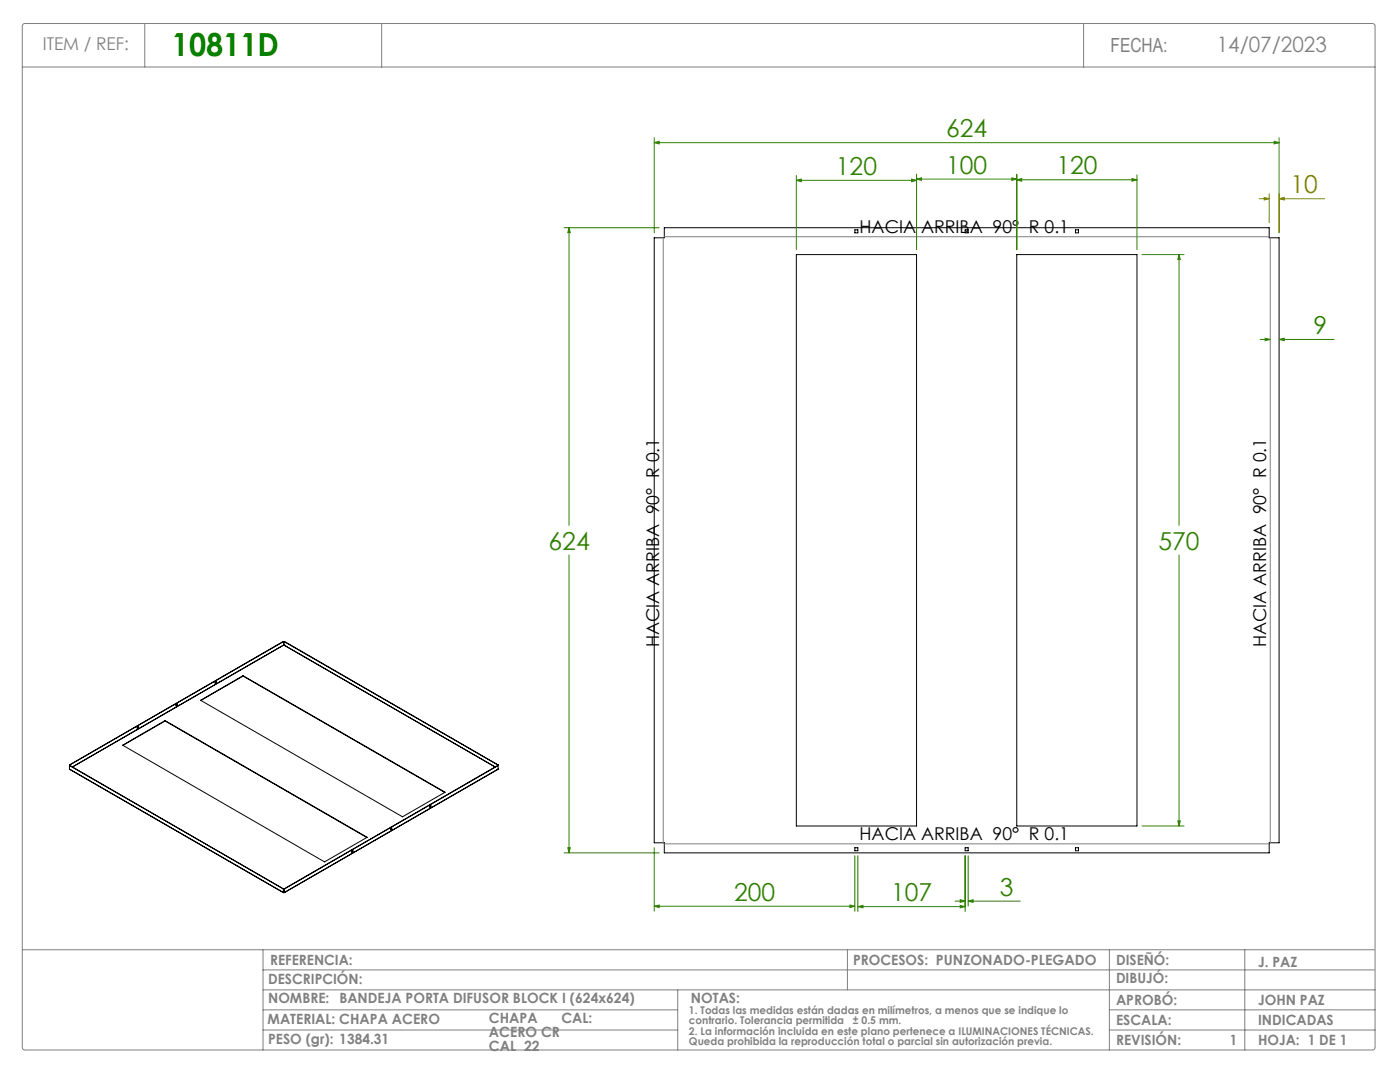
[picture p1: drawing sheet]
<svg xmlns="http://www.w3.org/2000/svg" width="279mm" height="216mm" viewBox="0 0 279 216" stroke-linecap="round" stroke-linejoin="round" font-family="sans-serif">
<g fill="none" stroke="#000" stroke-width=".2">
<path d="M132.6 45.4h120.7v2h2v120.8h-2v2h-120.7v-2h-2v-120.8h2zM158.9 50.8h24v114h-24zM170.6 45.9h.6v.6h-.6zM192.6 45.9h.6v.6h-.6zM202.9 50.8h24v114h-24zM214.6 45.9h.6v.6h-.6zM42.9 136.1l.2-.1v.2l-.2 .1zM43.1 136.2h.1M43.1 136.2l-.2 .1M43.1 136v.2M48.5 134.8l40.3 23.3-8.5 4.9-40.3-23.3M48.5 134.8l-8.5 4.9"/>
<path d="M48.5 134.8v.1M48.5 134.9l40.3 23.2M48.5 134.9l-8.4 4.9M56.6 128.7h.1M56.6 128v.7M56.6 128.7l-42.1 24.3M56.6 128l-42.7 24.6M56.7 128.7h.1M56.7 128v.7M56.7 128.7l42.1 24.3M56.7 128l42.7 24.6M13.9 153.5h.1"/>
<path d="M13.9 153.5l42.7 24.6M13.9 152.6v.9M13.9 152.6h.1M13.9 152.6v.2l42.7 24.6M24.5 148.7l8.4-4.9 40.4 23.3-8.5 4.9zM27.4 145.1l.2-.1v.2l-.2 .1zM27.5 145.2h.1M27.5 145.2h-.1M27.5 145v.2M32.9 143.9l-8.4 4.8M32.9 143.8v.1M32.9 143.9l40.3 23.2"/>
<path d="M35.1 140.6l.2-.2v.3l-.2 .1zM35.3 140.7l-.2 .1M99.4 152.7l-42.6 24.7M99.4 152.7l-42.7 24.7M99.4 152.6h.1M99.4 152.6v.1M99.4 153.5h.1M99.4 153.5l-42.7 24.6M99.4 152.6v.9M56.6 178.1h.1M56.6 177.4v.7M56.7 178l-.1 .1"/>
<path d="M56.7 178.1h.1M56.7 177.4h.1M56.7 177.4v.7M56.8 178.1h-.1M56.8 177.4v.7M70.2 169.8l.2-.1v.2l-.2 .1zM70.4 169.9l-.2 .1M78 165.3l.2-.1v.2l-.2 .2zM78.1 165.4h.1M78.1 165.4l-.1 .1M78.1 165.2v.2M85.8 160.8l.2-.1v.2l-.2 .1z"/>
<path d="M85.9 160.9h.1M85.9 160.9l-.1 .1M85.9 160.7v.2M170.6 169.2h.6v.6h-.6zM192.6 169.2h.6v.6h-.6zM214.6 169.2h.6v.6h-.6z"/>
</g>
<g fill="none" stroke="#808080" stroke-width=".2">
<path d="M4.4 13.4h270M4.7 4.8h269.5l.2 .4v203.8l-.1 .3-.3 .2-269.3-.1-.3-.4v-203.8zM28.9 4.7v8.7M76.2 4.7v8.7M216.3 4.7v8.7M132.4 47.4v120.8M132.6 47.2h120.7M253.5 47.4v120.8M132.6 168.4h120.7M4.4 189.5h269.8M52.5 193.5h221.7M52.5 189.5v20"/>
<path d="M52.5 197.5h221.9M135.3 197.5v12M169.1 189.5v8M221.4 189.5v20M248.4 189.5v20M52.5 201.5h82.8M52.5 205.5h82.8M221.4 201.5h53M221.4 205.5h53"/>
</g>
<g fill="none" stroke="#318000" stroke-width=".2">
<path d="M130.6 28.5l1-.3v.5zM130.6 27.5v19M130.6 28.5h124.7M158.9 36l1-.3v.6zM158.9 35v14.8M158.9 36h24M181.9 35.7l1 .3-1 .3zM182.9 35.7l1-.2v.5zM182.9 34.7v15.1M182.9 35.7h20M201.9 35.5l1 .2-1 .3zM202.9 35.9l1-.3v.6z"/>
<path d="M202.9 34.7v15.1M202.9 35.9h24M225.9 35.6l1 .3-1 .3zM226.9 34.9v14.9M254.3 28.2l1 .3-1 .2zM255.3 27.5v19M112.6 45.4h19M113.6 45.4l.2 1h-.5zM113.6 45.4v59.4M227.9 50.8h8.4M235.3 50.8l.2 1h-.4zM235.3 50.8v54"/>
<path d="M251.5 67.7h2M252.5 67.5l1 .2-1 .3zM255.3 67.7l1-.2v.5zM255.3 67.7h10.9M113.6 110.7v59.5M235.3 110.7v54.1M112.6 170.2h19M113.3 169.2h.5l-.2 1zM130.6 169.2v12.6M170.6 170.7v11.1M171.2 170.7v11.2M190.6 179.8h2"/>
<path d="M191.6 179.5l1 .3-1 .3zM192.6 170.7v11.2M193.2 179.8l1-.3v.6zM193.2 170.7v10.1M193.2 179.8h10.4M227.9 164.8h8.4M235.1 163.8h.4l-.2 1zM130.6 180.8l1-.2v.5zM130.6 180.8h40M169.6 180.6l1 .2-1 .3zM171.2 180.9l1-.2v.5zM171.2 180.9h21.4"/>
<path d="M191.6 180.7l1 .2-1 .3z"/>
</g>
<path d="M251.3 39.7h2M252.3 39.4l1 .3-1 .2zM253.3 38.7v5.7M255.3 39.7l1-.3v.5zM255.3 38.7v7.7M255.3 39.7h9.1" fill="none" stroke="#808000" stroke-width=".2"/>
<path d="M254.3 28.2l1 .3-1 .2zM130.6 28.5l1-.3v.5zM113.6 45.4l.2 1h-.5zM113.3 169.2h.5l-.2 1zM255.3 67.7l1-.2v.5zM252.5 67.5l1 .2-1 .3zM235.3 50.8l.2 1h-.4zM235.1 163.8h.4l-.2 1zM182.9 35.7l1-.2v.5zM201.9 35.5l1 .2-1 .3zM158.9 36l1-.3v.6zM181.9 35.7l1 .3-1 .3zM225.9 35.6l1 .3-1 .3zM202.9 35.9l1-.3v.6zM191.6 179.5l1 .3-1 .3zM193.2 179.8l1-.3v.6zM130.6 180.8l1-.2v.5zM169.6 180.6l1 .2-1 .3zM191.6 180.7l1 .2-1 .3zM171.2 180.9l1-.2v.5z" fill="#318000"/>
<path d="M252.3 39.4l1 .3-1 .2zM255.3 39.7l1-.3v.5z" fill="#808000"/>
<text font-size="6.3" fill="#008000" x="34.3" y="11.1">10811D</text>
<g font-size="4.9" fill="#318000">
<text x="188.8" y="27.4">624</text>
<text x="166.8" y="34.9">120</text>
<text x="188.8" y="34.6">100</text>
<text x="210.8" y="34.8">120</text>
<text x="262.1" y="66.6">9</text>
<text x="109.5" y="109.7">624</text>
<text x="231.2" y="109.7">570</text>
<text x="146.5" y="179.7">200</text>
<text x="177.8" y="179.8">107</text>
<text x="199.6" y="178.7">3</text>
</g>
<text font-size="4.9" fill="#808000" x="257.6" y="38.6">10</text>
<text font-size="4.2" fill="#808080" x="242.8" y="10.4">14/07/2023</text>
<text font-size="3.9" fill="#808080" x="221.6" y="10.3">FECHA:</text>
<text font-size="3.5" fill="#808080" x="8.5" y="10">ITEM / REF:</text>
<g font-size="3.5">
<text x="171.5" y="46.4">HACIA ARRIBA 90° R 0.1</text>
<text x="131.6" y="129.2" transform="rotate(-90 131.6 129.2)">HACIA ARRIBA 90° R 0.1</text>
<text x="252.7" y="129.2" transform="rotate(-90 252.7 129.2)">HACIA ARRIBA 90° R 0.1</text>
<text x="171.5" y="167.6">HACIA ARRIBA 90° R 0.1</text>
</g>
<g font-size="2.8" fill="#808080">
<text x="53.5" y="196.4">DESCRIPCIÓN:</text>
<text x="53.9" y="192.5">REFERENCIA:</text>
<text x="170.2" y="192.6">PROCESOS: PUNZONADO-PLEGADO</text>
<text x="222.7" y="192.5">DISEÑÓ:</text>
<text x="222.7" y="196.2">DIBUJÓ:</text>
<text x="251.1" y="192.9">J. PAZ</text>
<text x="53.5" y="200.2">NOMBRE: BANDEJA PORTA DIFUSOR BLOCK I (624x624)</text>
<text x="137.9" y="200.1">NOTAS:</text>
<text x="222.7" y="200.6">APROBÓ:</text>
<text x="251.1" y="200.5">JOHN PAZ</text>
<text x="53.4" y="204.2">MATERIAL: CHAPA ACERO</text>
<text x="53.5" y="208.4">PESO (gr): 1384.31</text>
<text x="97.6" y="204.1">CHAPA</text>
<text x="97.6" y="207">ACERO CR</text>
<text x="97.6" y="209.8">CAL 22</text>
<text x="112.1" y="204.1">CAL:</text>
<text x="222.7" y="204.6">ESCALA:</text>
<text x="222.7" y="208.6">REVISIÓN:</text>
<text x="245.5" y="208.5">1</text>
<text x="251.1" y="204.6">INDICADAS</text>
<text x="251.1" y="208.6">HOJA: 1 DE 1</text>
</g>
<g font-size="2.1" fill="#808080">
<text x="137.5" y="202.3">1. Todas las medidas están dadas en milímetros, a menos que se indique lo</text>
<text x="137.5" y="204.4">contrario. Tolerancia permitida</text>
<text x="137.5" y="206.5">2. La información incluida en este plano pertenece a ILUMINACIONES TÉCNICAS.</text>
<text x="137.5" y="208.6">Queda prohibida la reproducción total o parcial sin autorización previa.</text>
<text x="170.2" y="204.4">± 0.5 mm.</text>
</g>
</svg>
